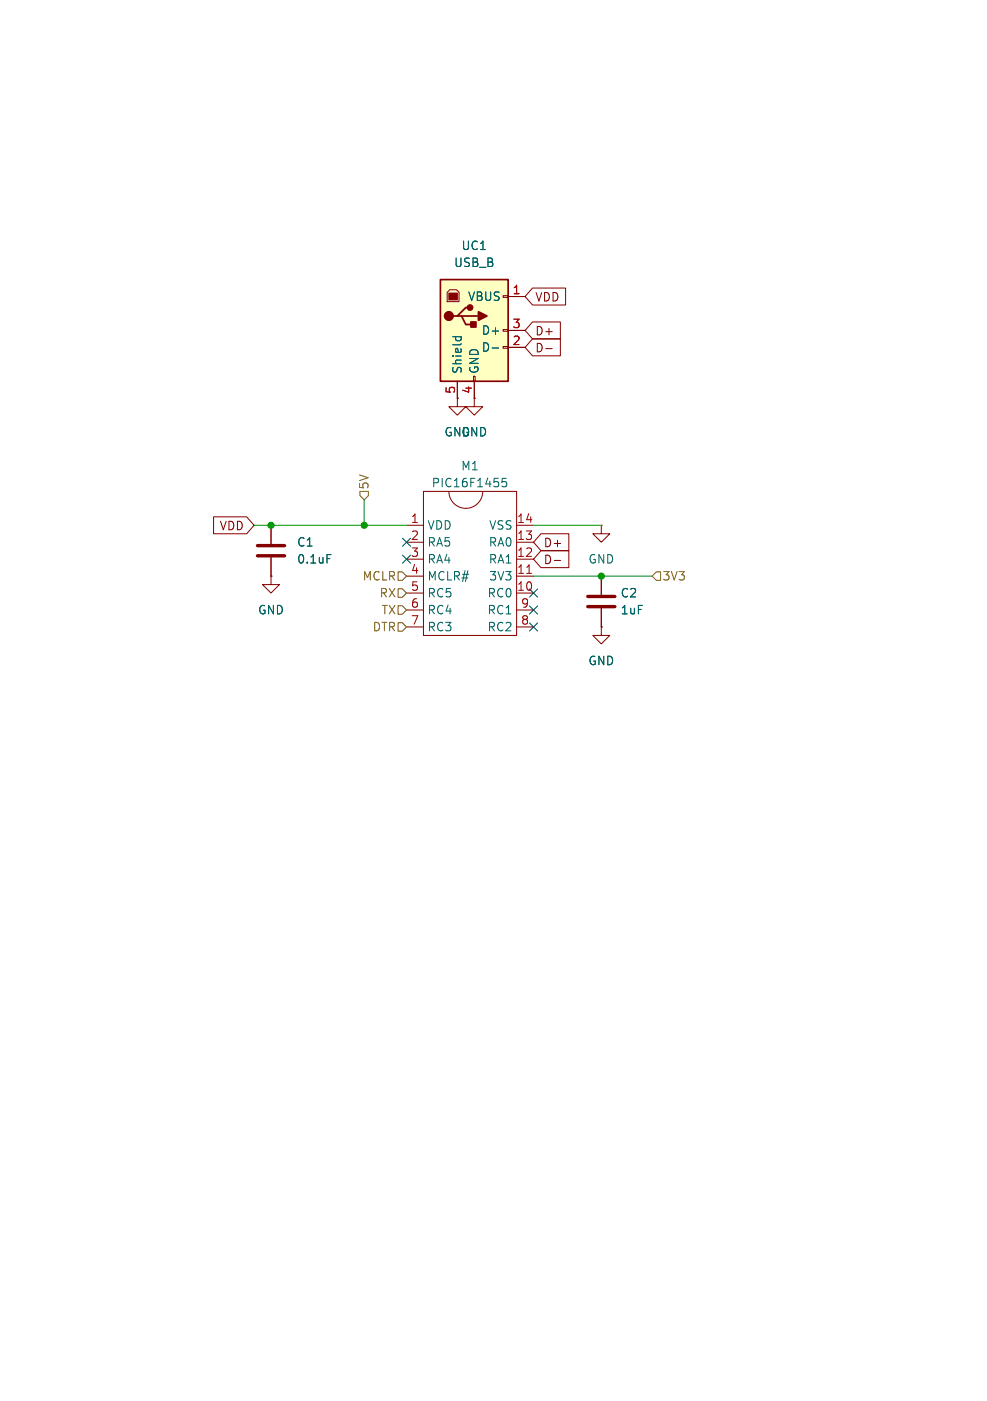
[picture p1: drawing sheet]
<svg xmlns="http://www.w3.org/2000/svg" width="148mm" height="210mm" viewBox="0 0 148 210" stroke-linecap="round" stroke-linejoin="round" font-family="sans-serif">
<path d="M90.2 78.7v1.3h1.2l-1.2 1.3-1.3-1.3h1.3M90.2 78.7h.1" fill="none" stroke="#840000" stroke-width=".15"/>
<path d="M66 41.9h10.2v15.3h-10.2z" fill="#ffffc2"/>
<path d="M66 41.9h10.2v15.3h-10.2zM68.6 47.4h.6l.6 1.2h1.3M69.2 47.4h2.6M70.5 46.1h-.7l-1.2 1.3h-.7" fill="none" stroke="#840000" stroke-width=".25"/>
<g fill="#840000" stroke="#840000" stroke-width=".25">
<path d="M71.8 46.7l1.2 .7-1.2 .6z"/>
<path d="M70.6 48.3h.8v.7h-.8z"/>
<circle cx="67.3" cy="47.4" r=".63"/>
<circle cx="70.5" cy="46.1" r=".38"/>
</g>
<path d="M67.3 43.9h1.3v1.1h-1.3z" fill="#840000" stroke="#840000" stroke-width=".15"/>
<g fill="none" stroke="#840000" stroke-width=".15">
<path d="M67.4 43.4h1.1l.3 .4v1.4h-1.7v-1.4zM68.6 59.7v1.3h1.2l-1.2 1.2-1.3-1.2h1.3M68.6 59.7h.1M68.6 57.2v2.5M71 56.4h.2v.8h-.2zM71.1 57.2v3.8h1.3l-1.3 1.2-1.3-1.2h1.3M75.4 51.9h.8v.3h-.8zM75.4 49.4h.8v.3h-.8zM75.4 44.3h.8v.3h-.8zM76.2 44.5h2.5M76.2 52.1h2.5M76.2 49.5h2.5"/>
<path d="M79.9 48.3h4.1v2.5h-4.1l-1.2-1.3zM79.9 43.2h4.9v2.5h-4.9l-1.2-1.2zM79.9 50.8h4.1v2.5h-4.1l-1.2-1.2zM81.8 52.3h1M32 77.5h5l1.1 1.2-1.1 1.3h-5zM40.6 78.7v2.8M61 78.7h2.5M63.5 73.7h14v21.6h-14zM67.3 73.7a2.54 2.54 0 0 0 2.5 2.5 2.54 2.54 0 0 0 2.6-2.5M77.5 78.7h2.5M40.6 86.4v1.2h1.3l-1.3 1.3-1.2-1.3h1.2M40.6 86.4h.1"/>
<path d="M40.6 83.6v2.8M61 88.9h2.5M61 86.4h2.5M61 83.8h2.5M61 81.3h2.5M61 91.4h2.5M61 94h2.5M77.5 88.9h2.5M77.5 86.4h2.5M77.5 83.8h2.5M77.5 81.3h2.5M77.5 91.4h2.5"/>
<path d="M77.5 94h2.5M81.1 82.5h4.2v2.6h-4.2l-1.1-1.3zM81.1 80h4.2v2.6h-4.2l-1.1-1.3zM83.1 84h1M90.2 94v1.3h1.2l-1.2 1.2-1.3-1.2h1.3M90.2 94h.1M90.2 86.4v2.8M90.2 91.2v2.8"/>
</g>
<path d="M67.9 50.5h1.3M68.4 50.5l-.1 .3M69.1 50.5l.1 .3M73.8 52.2h1M75.9 71.7h-.6v.6l.1-.1h.5l.1 .2-.1 .4-.2 .2-.4-.2M49 83.1h.6" fill="none" stroke="#006464" stroke-width=".15"/>
<path d="M79 85.9h.7" fill="none" stroke="#a90000" stroke-width=".15"/>
<path d="M38.6 83.3h4.1M38.6 81.8h4.1M88.1 90.9h4.1M88.1 89.4h4.1" fill="none" stroke="#840000" stroke-width=".51"/>
<path d="M54 73.7h1.2v.6l-.6 .6-.6-.6zM59.7 93.3h.6l.7 .7-.7 .6h-.6zM59.7 88.3h.6l.7 .6-.7 .6h-.6zM59.7 90.8h.6l.7 .6-.7 .7h-.6zM59.7 85.7h.6l.7 .7-.7 .6h-.6zM97.8 86.4l.6-.7h.7v1.3h-.7z" fill="none" stroke="#725600" stroke-width=".15"/>
<path d="M38.1 78.7h22.9M54.6 74.9v3.8M80 78.7h10.2M80 86.4h17.8" fill="none" stroke="#009600" stroke-width=".15"/>
<path d="M60.4 83.2l1.2 1.2M60.4 80.7l1.2 1.2M61.6 83.2l-1.2 1.2M61.6 80.7l-1.2 1.2M79.4 93.4l1.2 1.2M79.4 90.8l1.2 1.2M79.4 88.3l1.2 1.2M80.6 93.4l-1.2 1.2M80.6 90.8l-1.2 1.2M80.6 88.3l-1.2 1.2" fill="none" stroke="#000084" stroke-width=".15"/>
<g fill="#009600" stroke="#009600" stroke-width=".15">
<circle cx="90.2" cy="86.4" r=".46"/>
<circle cx="54.6" cy="78.7" r=".46"/>
<circle cx="40.6" cy="78.7" r=".46"/>
</g>
<g font-size="1.8" fill="#006464">
<text x="68" y="40.2">USB_B</text>
<text x="69.1" y="37.7">UC1</text>
<text x="70.1" y="45.3">VBUS</text>
<text x="72.1" y="52.9">D-</text>
<text x="72.1" y="50.4">D+</text>
<text x="69.4" y="56.1" transform="rotate(-90 69.4 56.1)">Shield</text>
<text x="72" y="56.1" transform="rotate(-90 72 56.1)">GND</text>
<text x="66.5" y="65.6">GND</text>
<text x="69.1" y="65.6">GND</text>
<text x="69.1" y="70.7">M1</text>
<text x="64.6" y="73.3">PIC16F1455</text>
<text x="44.5" y="82.1">C1</text>
<text x="64" y="79.6">VDD</text>
<text x="64" y="82.1">RA5</text>
<text x="73.2" y="82.1">RA0</text>
<text x="73.3" y="79.6">VSS</text>
<text x="44.5" y="84.7">0.1uF</text>
<text x="64" y="84.7">RA4</text>
<text x="64" y="87.2">MCLR#</text>
<text x="64" y="89.8">RC5</text>
<text x="73" y="89.8">RC0</text>
<text x="73.2" y="84.7">RA1</text>
<text x="73.3" y="87.2">3V3</text>
<text x="88.1" y="84.7">GND</text>
<text x="93" y="89.8">C2</text>
<text x="38.6" y="92.3">GND</text>
<text x="64" y="92.3">RC4</text>
<text x="64" y="94.8">RC3</text>
<text x="73" y="94.8">RC2</text>
<text x="73" y="92.3">RC1</text>
<text x="93" y="92.3">1uF</text>
<text x="88.1" y="99.9">GND</text>
</g>
<g font-size="1.8" fill="#a90000">
<text x="76.8" y="44.2">1</text>
<text x="76.8" y="51.8">2</text>
<text x="76.8" y="49.3">3</text>
<text x="68.3" y="59.1" transform="rotate(-90 68.3 59.1)">5</text>
<text x="70.9" y="59.1" transform="rotate(-90 70.9 59.1)">4</text>
<text x="61.5" y="78.5">1</text>
<text x="61.5" y="81">2</text>
<text x="61.5" y="83.6">3</text>
<text x="77.4" y="83.6">12</text>
<text x="77.4" y="81">13</text>
<text x="77.4" y="78.5">14</text>
<text x="61.5" y="86.1">4</text>
<text x="61.5" y="88.6">5</text>
<text x="77.4" y="88.6">10</text>
<text x="77.4" y="86.1">11</text>
<text x="61.5" y="91.2">6</text>
<text x="61.5" y="93.7">7</text>
<text x="78" y="93.7">8</text>
<text x="78" y="91.2">9</text>
</g>
<g font-size="1.8" fill="#840000">
<text x="80.2" y="45.4">VDD</text>
<text x="80.2" y="50.5">D+</text>
<text x="80.2" y="53">D-</text>
<text x="32.8" y="79.7">VDD</text>
<text x="81.4" y="82.2">D+</text>
<text x="81.4" y="84.8">D-</text>
</g>
<g font-size="1.8" fill="#725600">
<text x="55.5" y="73.5" transform="rotate(-90 55.5 73.5)">5V</text>
<text x="54.3" y="87.2">MCLR</text>
<text x="56.8" y="89.8">RX</text>
<text x="99.3" y="87.2">3V3</text>
<text x="55.8" y="94.8">DTR</text>
<text x="57.1" y="92.3">TX</text>
</g>
</svg>
